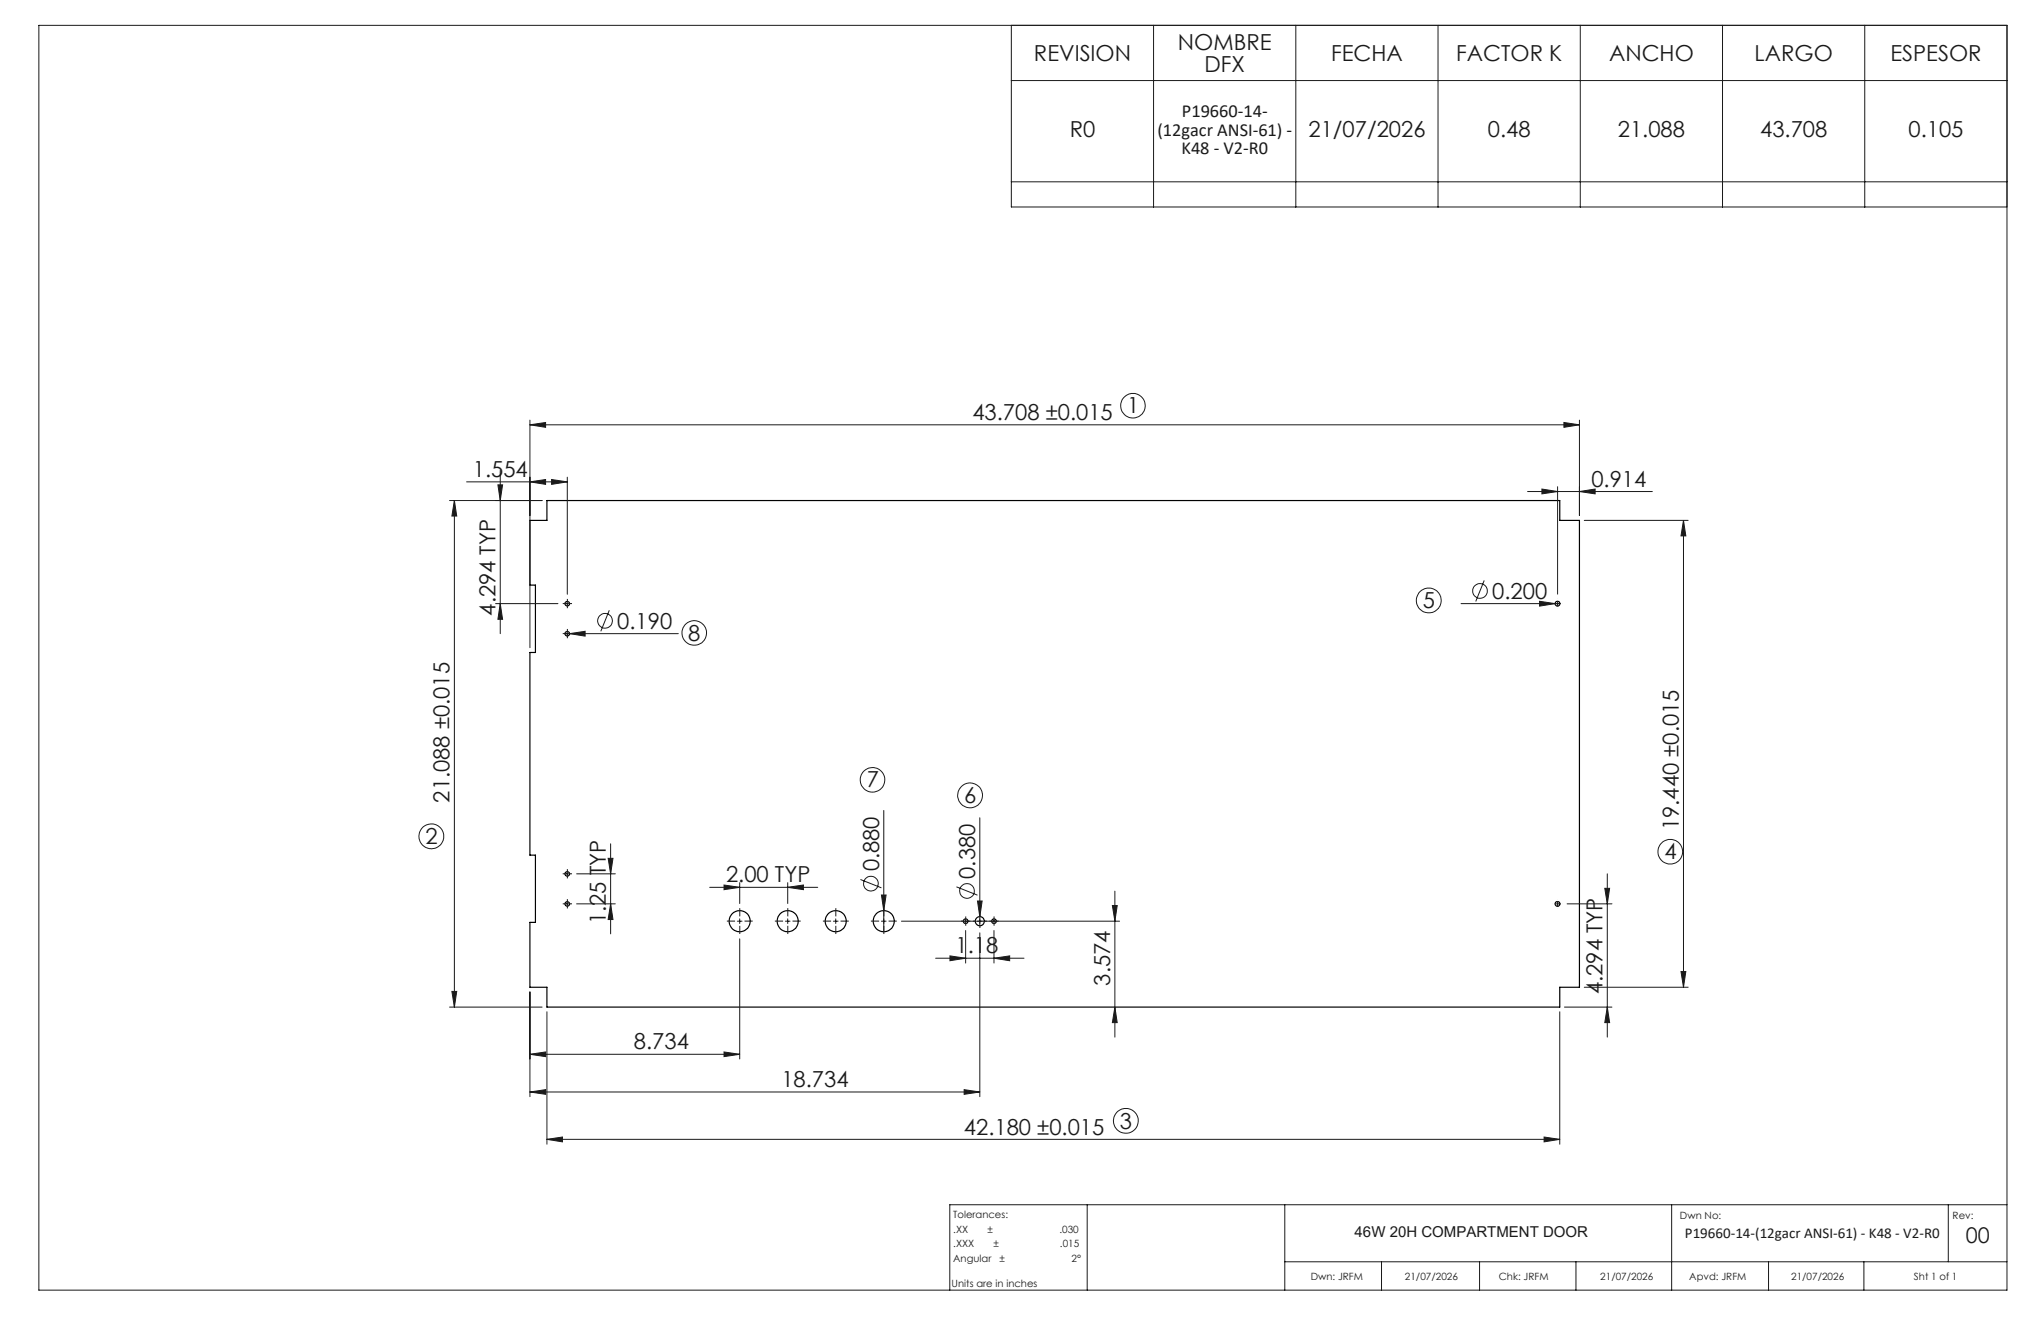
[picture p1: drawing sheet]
<svg xmlns="http://www.w3.org/2000/svg" width="432mm" height="279mm" viewBox="0 0 432 279" stroke-linecap="round" stroke-linejoin="round" font-family="sans-serif">
<g fill="none" stroke="#191924" stroke-width=".21">
<path d="M8.2 5.4h416.4v267.5h-416.4zM214 5.4v38.4h210.6M214 17h210.6M244.1 5.4v38.4M274.1 5.4v38.4M304.2 5.4v38.4M334.3 5.4v38.4M364.4 5.4v38.4M394.5 5.4v38.4M214 38.5h210.6M105.8 99.5v34.5M112.1 89.9l3.3-.5v1z"/>
<path d="M112.1 88.9v48.1M112.1 89.9h222.1M330.9 89.4l3.3 .5-3.3 .5zM334.2 88.9v20.1M95.1 105.9h19.6M96.1 105.9l.5 3.2h-1zM96.1 105.9v107.1M98.7 101.9h21.3M105.3 102.6h1l-.5 3.3zM112.1 101.9l3.3-.5v1zM116.7 101.4l3.3 .5-3.3 .5zM120 100.9v24.8"/>
<path d="M323.2 104h26.4M326.2 103.4l3.3 .6-3.3 .5zM329.5 102.9v22.8M334.2 104l3.3-.6v1.1zM335.2 110.1h22M356.2 110.1l.5 3.2h-1.1zM356.2 110.1v98.7M104.8 127.7h13.2M105.8 127.7l.5 3.3h-1zM119.5 127.7h1M119.5 134h24M120 127.2v1"/>
<path d="M120 133.5v1M120.5 134l3.3-.5v1zM128.9 129.1l-1.8 4.4M309.1 127.7h20.9M314 122.8l-1.8 4.4M325.7 127.2l3.3 .5-3.3 .5zM329.5 127.2v1M129.2 178.5v19M187 171.4v25.7M207.3 173v22.8M119.5 191.2h1M119.5 184.8h1"/>
<path d="M120 184.3v1M120 190.7v1M122 191.2h8.2M122 184.8h8.2M128.7 181.5h1l-.5 3.3zM129.2 191.2l.5 3.3h-1zM150.1 187.7h22.9M153.2 187.2l3.3 .5-3.3 .5zM156 194.8h1M156.5 186.7v4.4M156.5 194.3v1M156.5 198.6v25.4"/>
<path d="M166.2 194.8h.9M166.7 187.7l3.3-.5v1zM166.7 186.7v4.4M166.7 194.3v1M176.3 194.8h1M176.8 194.3v1M182 186l4.5 1.8M186.5 189.3h1l-.5 3.3zM186.5 194.8h1M190.7 194.8h46.2M202.4 187.6l4.4 1.7M204.3 194.3v1"/>
<path d="M204.3 196.8v6.9M206.8 190.6h1l-.5 3.3zM207.3 197.3v34.7M210.3 194.3v1M210.3 196.8v6.9M235.3 191.5h1.1l-.5 3.3zM235.9 188.5v30.9M329 191.2h1M329.5 190.7v1M331.5 191.2h9.5M339.5 187.9h1l-.5 3.3zM340 184.8v34.6"/>
<path d="M95.1 213h19.6M95.6 209.7h1l-.5 3.3zM112.1 209.8v22.2M115.7 214v28M197.9 202.7h18.7M201 202.2l3.3 .5-3.3 .5zM210.3 202.7l3.3-.5v1zM235.9 213l.5 3.3h-1.1zM330 214v28M331 213h10M335.2 208.8h22M340 213l.5 3.3h-1z"/>
<path d="M355.6 205.5h1.1l-.5 3.3zM112.1 223l3.3-.5v1zM112.1 231l3.3-.5v1zM112.1 223h44.4M112.1 231h95.2M153.2 222.5l3.3 .5-3.3 .5zM204 230.5l3.3 .5-3.3 .5zM115.7 241l3.3-.5v1zM115.7 241h214.3M230 254.8v18.1M271.8 254.8v18.1M326.7 240.5l3.3 .5-3.3 .5z"/>
<path d="M353.7 254.8v18.1M412.2 254.8v12.1M424.6 254.8h-223.7v18.1M271.8 266.9h152.8M292.3 266.9v6M313 266.9v6M333.4 266.9v6M374.2 266.9v6M394.3 266.9v6"/>
<circle cx="239.7" cy="85.8" r="2.6"/>
<circle cx="128" cy="131.3" r="1.55"/>
<circle cx="146.9" cy="133.9" r="2.6"/>
<circle cx="302.3" cy="127" r="2.63"/>
<circle cx="313.1" cy="125" r="1.55"/>
<circle cx="91.3" cy="176.9" r="2.62"/>
<circle cx="184.6" cy="165" r="2.59"/>
<circle cx="205.2" cy="168.2" r="2.63"/>
<circle cx="184.2" cy="186.9" r="1.55"/>
<circle cx="204.6" cy="188.5" r="1.56"/>
<circle cx="353.4" cy="180.1" r="2.61"/>
<circle cx="238.2" cy="237.1" r="2.62"/>
</g>
<g fill="none" stroke="#000" stroke-width=".25">
<path d="M115.7 105.9h214.3v4.2h4.2v98.7h-4.2v4.2h-214.3v-4.2h-3.6v-13.7h1.2v-14.2h-1.2v-42.9h1.2v-14.2h-1.2v-13.7h3.6z"/>
<circle cx="120" cy="127.7" r=".49"/>
<circle cx="120" cy="134" r=".49"/>
<circle cx="329.5" cy="127.7" r=".51"/>
<circle cx="120" cy="191.2" r=".49"/>
<circle cx="120" cy="184.8" r=".49"/>
<circle cx="156.5" cy="194.8" r="2.23"/>
<circle cx="166.6" cy="194.8" r="2.23"/>
<circle cx="176.8" cy="194.8" r="2.23"/>
<circle cx="187" cy="194.8" r="2.23"/>
<circle cx="204.3" cy="194.8" r=".5"/>
<circle cx="207.3" cy="194.8" r=".96"/>
<circle cx="210.3" cy="194.8" r=".5"/>
<circle cx="329.5" cy="191.2" r=".51"/>
</g>
<g fill="none" stroke="#191924" stroke-width=".21" stroke-dasharray="15.2 1.3 1.3 1.3" stroke-linecap="butt">
<path d="M119.5 127.7h-.4M119.5 134h-.4M120 127.2v-.5M120 128.2v.4M120 133.5v-.5M120 134.5v.5M120.5 127.7h.5M120.5 134h.5M119.5 191.2h-.4M119.5 184.8h-.4M120 190.7v-.5M120 191.7v.4"/>
<path d="M120 184.3v-.5M120 185.3v.5M120.5 191.2h.5M120.5 184.8h.5M155.5 194.8h-1.7M156.5 193.8v-1.7M156.5 195.8v1.8M157.5 194.8h1.7M165.7 194.8h-1.8M166.7 193.8v-1.7M166.7 195.8v1.8M167.7 194.8h1.7"/>
<path d="M175.8 194.8h-1.7M176.8 193.8v-1.7M176.8 195.8v1.8M177.8 194.8h1.8M186 194.8h-1.7M187 193.8v-1.7M187 195.8v1.8M188 194.8h1.7M203.8 194.8h-.5M204.3 194.3v-.5M204.3 195.3v.5M204.8 194.8h.5"/>
<path d="M206.3 194.8h-.5M207.3 193.8v-.4M207.3 195.8v.5M208.3 194.8h.5M209.8 194.8h-.5M210.3 194.3v-.5M210.3 195.3v.5M210.8 194.8h.5"/>
</g>
<g fill="#191924">
<path d="M325.7 127.2l3.3 .5-3.3 .5z"/>
<path d="M206.8 190.6h1l-.5 3.3z"/>
<path d="M186.5 189.3h1l-.5 3.3z"/>
<path d="M120.5 134l3.3-.5v1z"/>
<path d="M326.7 240.5l3.3 .5-3.3 .5zM115.7 241l3.3-.5v1z"/>
<path d="M112.1 89.9l3.3-.5v1zM330.9 89.4l3.3 .5-3.3 .5zM112.1 223l3.3-.5v1zM153.2 222.5l3.3 .5-3.3 .5zM153.2 187.2l3.3 .5-3.3 .5zM166.7 187.7l3.3-.5v1zM201 202.2l3.3 .5-3.3 .5zM210.3 202.7l3.3-.5v1zM112.1 101.9l3.3-.5v1zM116.7 101.4l3.3 .5-3.3 .5zM326.2 103.4l3.3 .6-3.3 .5zM334.2 104l3.3-.6v1.1zM112.1 231l3.3-.5v1zM204 230.5l3.3 .5-3.3 .5z"/>
<path d="M340 213l.5 3.3h-1zM339.5 187.9h1l-.5 3.3z"/>
<path d="M105.8 127.7l.5 3.3h-1zM105.3 102.6h1l-.5 3.3z"/>
<path d="M96.1 105.9l.5 3.2h-1zM95.6 209.7h1l-.5 3.3zM356.2 110.1l.5 3.2h-1.1zM355.6 205.5h1.1l-.5 3.3zM235.3 191.5h1.1l-.5 3.3zM235.9 213l.5 3.3h-1.1zM128.7 181.5h1l-.5 3.3zM129.2 191.2l.5 3.3h-1z"/>
</g>
<g font-size="4.7" fill="#191924">
<text x="249.2" y="10.6">NOMBRE</text>
<text x="218.8" y="12.9">REVISION</text>
<text x="254.8" y="15.1">DFX</text>
<text x="281.6" y="12.9">FECHA</text>
<text x="308.1" y="12.9">FACTOR K</text>
<text x="340.4" y="12.9">ANCHO</text>
<text x="371.2" y="12.9">LARGO</text>
<text x="399.9" y="12.9">ESPESOR</text>
<text x="226.3" y="29">R0</text>
<text x="276.8" y="29">21/07/2026</text>
<text x="314.8" y="29">0.48</text>
<text x="342.3" y="29">21.088</text>
<text x="372.4" y="29">43.708</text>
<text x="403.8" y="29">0.105</text>
<text x="205.7" y="88.8">43.708 ±0.015</text>
<text x="238.4" y="87.4">1</text>
<text x="100" y="100.9">1.554</text>
<text x="336.7" y="102.9">0.914</text>
<text x="104.8" y="130.2" transform="rotate(-90 104.8 130.2)">4.294 TYP</text>
<text x="301" y="128.6">5</text>
<text x="315.7" y="126.7">0.200</text>
<text x="130.6" y="133">0.190</text>
<text x="145.6" y="135.5">8</text>
<text x="183.4" y="166.5">7</text>
<text x="95.1" y="169.8" transform="rotate(-90 95.1 169.8)">21.088 ±0.015</text>
<text x="204" y="169.8">6</text>
<text x="90" y="178.5">2</text>
<text x="355.2" y="175.6" transform="rotate(-90 355.2 175.6)">19.440 ±0.015</text>
<text x="186" y="184.3" transform="rotate(-90 186 184.3)">0.880</text>
<text x="206.3" y="185.9" transform="rotate(-90 206.3 185.9)">0.380</text>
<text x="352.1" y="181.7">4</text>
<text x="153.6" y="186.6">2.00 TYP</text>
<text x="128.2" y="195.5" transform="rotate(-90 128.2 195.5)">1.25 TYP</text>
<text x="202.1" y="201.6">1.18</text>
<text x="234.9" y="208.5" transform="rotate(-90 234.9 208.5)">3.574</text>
<text x="339" y="210.3" transform="rotate(-90 339 210.3)">4.294 TYP</text>
<text x="134.1" y="222">8.734</text>
<text x="165.3" y="229.9">18.734</text>
<text x="203.9" y="240">42.180 ±0.015</text>
<text x="236.9" y="238.7">3</text>
</g>
<text font-size="4.6" fill="#191924" x="415.9" y="263">00</text>
<g font-size="3.9" fill="#191924">
<text x="244.9" y="28.7">(12gacr ANSI-61) -</text>
<text x="250" y="24.8">P19660-14-</text>
<text x="250" y="32.6">K48 - V2-R0</text>
</g>
<g font-size="3.2" fill="#191924">
<text x="286.6" y="261.6">46W 20H COMPARTMENT DOOR</text>
<text x="356.5" y="261.8">P19660-14-(12gacr ANSI-61) - K48 - V2-R0</text>
</g>
<g font-size="2.1" fill="#191924">
<text x="201.7" y="257.6">Tolerances:</text>
<text x="355.4" y="257.8">Dwn No:</text>
<text x="413.1" y="257.8">Rev:</text>
<text x="201.7" y="260.7">.XX</text>
<text x="201.7" y="263.9">.XXX</text>
<text x="208.9" y="260.7">±</text>
<text x="210.2" y="263.9">±</text>
<text x="224.1" y="260.7">.030</text>
<text x="224.3" y="263.9">.015</text>
<text x="201.7" y="267">Angular</text>
<text x="211.5" y="267">±</text>
<text x="226.7" y="267">2°</text>
<text x="201.3" y="272.3">Units are in inches</text>
<text x="277.3" y="270.7">Dwn: JRFM</text>
<text x="297.2" y="270.7">21/07/2026</text>
<text x="317.1" y="270.7">Chk: JRFM</text>
<text x="338.6" y="270.7">21/07/2026</text>
<text x="357.4" y="270.7">Apvd: JRFM</text>
<text x="378.9" y="270.7">21/07/2026</text>
<text x="404.9" y="270.7">Sht 1 of 1</text>
</g>
</svg>
